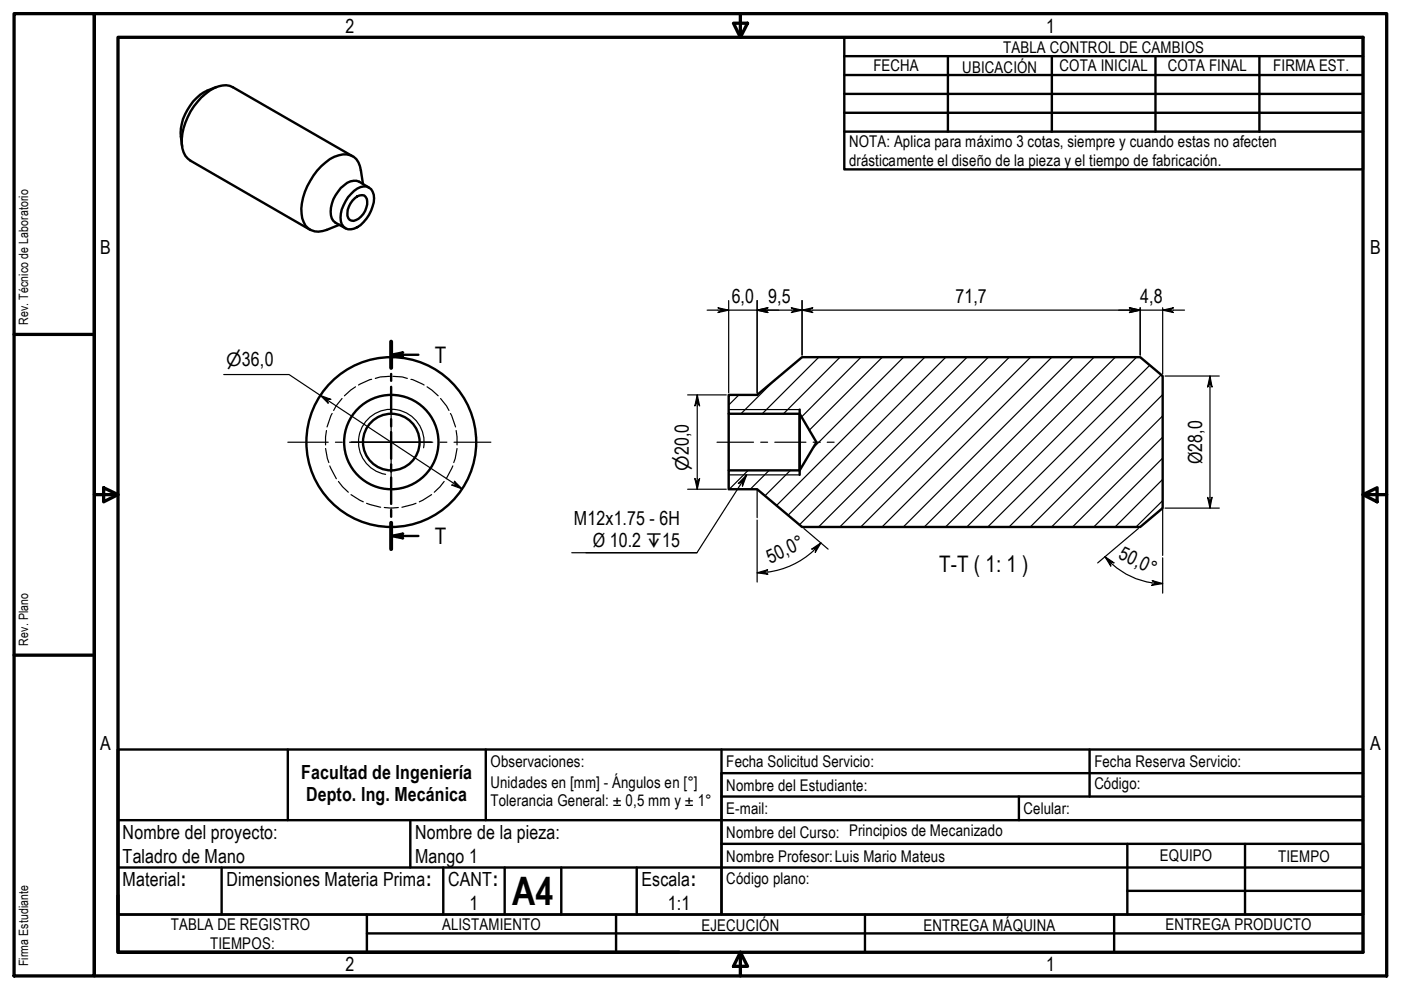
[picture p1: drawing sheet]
<svg xmlns="http://www.w3.org/2000/svg" width="297mm" height="210mm" viewBox="0 0 297 210" stroke-linecap="round" stroke-linejoin="round" font-family="sans-serif">
<!-- layer: Hatch (ISO) -->
<g fill="none" stroke="#000" stroke-width=".25">
<path d="M173.6 75.7l-12 12M178.1 75.7l-12 12M182.6 75.7l-12.7 12.7M187.1 75.7l-15.5 15.5M191.6 75.7l-19.1 19.2M196.1 75.7l-31.5 31.5M200.5 75.7l-33.4 33.6M205 75.7l-35.5 35.6M209.5 75.7l-36 36M214 75.7l-35.9 36M218.5 75.7l-36 36M223 75.7l-36 36"/>
<path d="M227.5 75.7l-36 36M232 75.7l-36 36M236.5 75.7l-36 36M241 75.7l-36 36M243.8 77.4l-34.4 34.3M246.2 79.5l-32.3 32.2M156.7 83.7l-2.2 2.2M158.6 99.7l-4 4M163.1 99.7l-4 4M164.3 80.6l-7.2 7.1M167.6 99.7l-5.4 5.4M246.5 97.1l-14.6 14.6"/>
<path d="M246.5 92.7l-19.1 19M246.5 88.2l-23.6 23.5M246.5 83.7l-28.1 28M246.5 106.1l-5.6 5.6M246.5 101.6l-10.1 10.1"/>
</g>
<!-- layer: Hidden (ISO) -->
<g fill="none" stroke="#000" stroke-width=".25">
<path d="M82.6 79.8l-2 .1-1 .3M83.3 79.8l2 .1 1.1 .3M69 95.1l.4 2.1 .3 .9M69.2 91.3l-.2 1.3v1.7M69.9 98.8l1.4 2.7M70.4 87.7l-1.1 2.8M72.5 84.5l-1.3 1.6-.5 .9M75.4 82l-2.4 1.9M78.8 80.4l-2.8 1.2M87.1 80.4l2.8 1.2M90.6 82l2.3 1.9M93.4 84.5l1.3 1.6 .5 .9"/>
<path d="M95.5 87.7l1.1 2.8M96 98.8l-1.4 2.7M96.7 91.3l.2 1.3v1.7M96.9 95.1l-.4 2.1-.3 .9M71.8 102.1l.8 1.1 1.3 1.2M74.4 104.9l2.6 1.5M77.7 106.7l3 .8M81.5 107.6l1.4 .1 1.6-.1M88.2 106.7l-3 .8M91.5 104.9l-2.6 1.5M94.2 102.1l-.9 1.1-1.2 1.2"/>
</g>
<!-- layer: Visible (ISO) -->
<g fill="none" stroke="#000" stroke-width=".51">
<path d="M45.8 18.5a10.6 10.6 0 0 0-7.2 12.5M74.7 33.1l-25.3-14.6a4.8 4.8 0 0 0-5 .7 13.9 13.9 0 0 0-5.9 11.3 4.4 4.4 0 0 0 1.9 3.6l25.4 14.6M77 39a9.4 9.4 0 0 0-1.4-5.2 3.9 3.9 0 0 0-4.7-.6 13.8 13.8 0 0 0-7 12.1 3.6 3.6 0 0 0 3.6 3.8l1.8-.4 2.6-1M78.2 39.8l-2.1-1.3a2.88 2.88 0 0 0-3.1 .8 6.9 6.9 0 0 0-2.6 7l.7 .9 2.2 1.2M74.7 42.5a2.43 2.43 0 0 1 2.5-1.1 2.63 2.63 0 0 1 .2 3.3 3 3 0 0 1-2.9 2.1 1.35 1.35 0 0 1-.8-1.6 4.6 4.6 0 0 1 1-2.7zM75.1 40.5a2.58 2.58 0 0 1 3.6-.4 4.4 4.4 0 0 1 0 4.6 6.4 6.4 0 0 1-4.3 3.9 2.12 2.12 0 0 1-2.2-2.5 8.3 8.3 0 0 1 2.9-5.6zM154.5 83.7h6l9.6-8h71.6l4.8 4v28l-4.8 4h-71.6l-9.6-8h-6v-4h15l3.6-5.9-3.6-6.1h-15zM154.5 87.7v12M169.5 86.8v13.9"/>
<circle cx="83" cy="93.7" r="6"/>
<circle cx="83" cy="93.7" r="10"/>
<circle cx="83" cy="93.7" r="18"/>
</g>
<!-- layer: Visible Narrow (ISO) -->
<path d="M89.8 94.9a7 7 0 0 0-5.6-8 7 7 0 0 0-8.1 5.6 7 7 0 0 0 5.7 8.1M154.5 86.8h15M154.5 100.7h15" fill="none" stroke="#000" stroke-width=".25"/>
<!-- layer: Section Line (ISO) -->
<g fill="none" stroke="#000" stroke-width=".51">
<path d="M82.9 75.2l2.6-.5-.9 .5 .9 .5zM82.9 72.4v5.6M82.9 79.3v1.4M82.9 75.2h5.8M82.9 82v5.6M82.9 88.9v1.5M82.9 91.6v5.7M82.9 98.5v1.5M82.9 113.6l2.6-.5-.9 .5 .9 .5zM82.9 101.3v5.5M82.9 108.1v1.5M82.9 110.8v5.6"/>
<path d="M82.9 113.6h5.8"/>
</g>
<path d="M82.9 72.4v5.6M82.9 110.8v5.6" fill="none" stroke="#000" stroke-width=".83"/>
<g fill="#000">
<path d="M82.9 75.2l2.6-.5-.9 .5 .9 .5z" fill-rule="evenodd"/>
<path d="M82.9 113.6l2.6-.5-.9 .5 .9 .5z" fill-rule="evenodd"/>
</g>
<!-- layer: Title (ISO) -->
<g fill="none" stroke="#000" stroke-width=".51">
<path d="M179 7.9h110v28h-110zM179 19.9h110M179 15.9h110M179 11.9h110M201 11.9v16M223 11.9v16M245 11.9v16M267 11.9v16M179 23.9h110M179 27.9h110M25 158.9h264v35h-136v-30h136M25 158.9v35h128v-35"/>
<path d="M25 158.9v35M61 158.9v15M103 158.9v15M231 158.9v10M25 173.9h264M87 173.9v10M153 178.9h136v15M153 168.9h136M216 168.9v5M239 178.9v15M264 178.9v15M25 193.9h264v8h-264z"/>
<path d="M25 183.9h264M47 183.9v10M77.8 193.9v8M77.8 197.9h211.2M94 183.9v10M107 183.9v10M119 183.9v10M130.6 193.9v8M135 183.9v10M183.4 193.9v8M236.2 193.9v8M239 188.9h50"/>
</g>
<!-- layer: Border (ISO) -->
<g fill="none" stroke="#000" stroke-width=".7">
<path d="M3 2.9h17v204h-17zM20 2.9h274v204h-274zM25 7.9h264v194h-264zM155.5 4.9h3l-1.5 3zM157 2.9v5M3 70.9h17M20 104.9h5M22 103.4l3 1.5-3 1.5zM289 104.9l3-1.5v3zM289 104.9h5M3 138.9h17M25 189.9v12h119"/>
<path d="M157 201.9l1.5 3h-3zM157 201.9v5"/>
</g>
<!-- layer: Sketch Geometry (ISO) -->
<path d="M160.5 103.7v6.1M246.5 107.7v10.1" fill="none" stroke="#000" stroke-width=".25"/>
<!-- layer: Dimension (ISO) -->
<g fill="none" stroke="#000" stroke-width=".25">
<path d="M47.4 79.4h13.9l36.7 24.3M149.9 65.8h101.2M152.2 65.2l2.3 .6-2.3 .5 .8-.5zM154.5 63.7v19.6M160.5 65.8l2.3-.6-.8 .6 .8 .5zM160.5 63.7v19.6M167.8 65.2l2.3 .6-2.3 .5 .7-.5zM170.1 65.8l2.2-.6-.8 .6 .8 .5zM170.1 63.7v11.6M239.5 65.2l2.2 .6-2.2 .5 .7-.5zM241.7 65.2v10.1M246.5 65.8l2.3-.6-.8 .6 .8 .5z"/>
<path d="M246.5 65.2v14.1M247 79.7h11.5M256.5 79.7l.5 2.4-.5-.8-.5 .8zM256.5 79.7v28M67.9 83.9l2.3 .8h-1l.4 .8zM145.8 83.7h8.2M147.8 83.7l.5 2.4-.5-.8-.5 .8zM147.8 83.7v20M96.3 102l1.7 1.7-2.2-.9h.9zM145.8 103.7h8.2M147.3 101.4l.5 .9 .5-.9-.5 2.3zM160.5 110.3v13.1"/>
<path d="M170.4 112l5.2 4.4M172.1 116.4l2-1.3-1.3 2 .2-.9zM174.1 115.1a17.6 17.6 0 0 1-11.3 6.2M234.3 118l1.9 1.4-.9-.3 .2 1zM234.3 118l1.5 1.7M235.9 119.7a16 16 0 0 0 8.3 3.9M241.4 112l-8.7 7.4M246.5 118.3v7.5M247 107.7h11.5M256 105.4l.5 .9 .5-.9-.5 2.3zM160.5 121.4l2.3-.6-.8 .5 .8 .5zM162.8 121.3l-2.3 .1"/>
<path d="M244.2 123.6l2.3 .1M244.3 123.1l2.2 .6-2.3 .4 .8-.4z"/>
</g>
<g fill="#000">
<path d="M152.2 65.2l2.3 .6-2.3 .5 .8-.5z" fill-rule="evenodd"/>
<path d="M160.5 65.8l2.3-.6-.8 .6 .8 .5z" fill-rule="evenodd"/>
<path d="M160.5 65.8l2.3-.6-.8 .6 .8 .5z" fill-rule="evenodd"/>
<path d="M167.8 65.2l2.3 .6-2.3 .5 .7-.5z" fill-rule="evenodd"/>
<path d="M170.1 65.8l2.2-.6-.8 .6 .8 .5z" fill-rule="evenodd"/>
<path d="M239.5 65.2l2.2 .6-2.2 .5 .7-.5z" fill-rule="evenodd"/>
<path d="M239.5 65.2l2.2 .6-2.2 .5 .7-.5z" fill-rule="evenodd"/>
<path d="M246.5 65.8l2.3-.6-.8 .6 .8 .5z" fill-rule="evenodd"/>
<path d="M67.9 83.9l2.3 .8h-1l.4 .8z" fill-rule="evenodd"/>
<path d="M147.8 83.7l.5 2.4-.5-.8-.5 .8z" fill-rule="evenodd"/>
<path d="M256.5 79.7l.5 2.4-.5-.8-.5 .8z" fill-rule="evenodd"/>
<path d="M96.3 102l1.7 1.7-2.2-.9h.9z" fill-rule="evenodd"/>
<path d="M147.3 101.4l.5 .9 .5-.9-.5 2.3z" fill-rule="evenodd"/>
<path d="M172.1 116.4l2-1.3-1.3 2 .2-.9z" fill-rule="evenodd"/>
<path d="M234.3 118l1.9 1.4-.9-.3 .2 1z" fill-rule="evenodd"/>
<path d="M256 105.4l.5 .9 .5-.9-.5 2.3z" fill-rule="evenodd"/>
<path d="M160.5 121.4l2.3-.6-.8 .5 .8 .5z" fill-rule="evenodd"/>
<path d="M244.3 123.1l2.2 .6-2.3 .4 .8-.4z" fill-rule="evenodd"/>
</g>
<!-- layer: Symbol (ISO) -->
<path d="M121.2 117.2h26.6M158.3 100.7l-.9 2.4v-1l-.9 .4zM158.3 100.7l-10.5 16.5h-23.6" fill="none" stroke="#000" stroke-width=".25"/>
<path d="M158.3 100.7l-.9 2.4v-1l-.9 .4z" fill-rule="evenodd" fill="#000"/>
<!-- layer: Centerline (ISO) -->
<path d="M152 93.8h7.8M161.3 93.8h1.5M164.3 93.8h6.6M172.4 93.8h1.5M175.4 93.8h1.4" fill="none" stroke="#000" stroke-width=".25"/>
<!-- layer: Center Mark (ISO) -->
<path d="M61 93.8h8.6M71.1 93.8h1.5M74.1 93.8h8.8h-8.4M82.9 85.3v17M91.4 93.8h-8.5h8.9M93.3 93.8h1.4M96.3 93.8h7.8" fill="none" stroke="#000" stroke-width=".25"/>
<text font-size="8.3" x="108.6" y="191.9">A4</text>
<g font-size="4.8">
<text x="92.2" y="77">T</text>
<text x="92.2" y="115.4">T</text>
<text x="199.1" y="121.3">T-T ( 1: 1 )</text>
</g>
<g font-size="4.1">
<text x="73.3" y="6.9">2</text>
<text x="221.8" y="6.9">1</text>
<text x="21.2" y="53.9">B</text>
<text x="290.5" y="53.9">B</text>
<text x="155.1" y="64.2">6,0</text>
<text x="162.9" y="64.2">9,5</text>
<text x="202.6" y="64.2">71,7</text>
<text x="241.7" y="64.2">4,8</text>
<text x="254.9" y="98.5" transform="rotate(-90 254.9 98.5)">Ø28,0</text>
<text x="121.7" y="111.2">M12x1.75 - 6H</text>
<text x="125.7" y="116">Ø 10.2 ↧15</text>
<text x="163.3" y="119.5" transform="rotate(-25 163.3 119.5)">50,0°</text>
<text x="236.9" y="118.4" transform="rotate(25 236.9 118.4)">50,0°</text>
<text x="21.2" y="158.9">A</text>
<text x="290.5" y="158.9">A</text>
<text x="63.9" y="165.1">Facultad de Ingeniería</text>
<text x="64.9" y="169.8">Depto. Ing. Mecánica</text>
<text x="26" y="177.9">Nombre del proyecto:</text>
<text x="88" y="177.9">Nombre de la pieza:</text>
<text x="26" y="182.9">Taladro de Mano</text>
<text x="88" y="182.9">Mango 1</text>
<text x="26" y="187.9">Material:</text>
<text x="48" y="187.9">Dimensiones Materia Prima:</text>
<text x="95" y="187.9">CANT:</text>
<text x="136" y="187.9">Escala:</text>
<text x="99.6" y="192.9">1</text>
<text x="141.6" y="192.9">1:1</text>
<text x="73.3" y="205.9">2</text>
<text x="221.8" y="205.9">1</text>
</g>
<g font-size="3.9">
<text x="47.9" y="77.7">⌀36,0</text>
<text x="146" y="99.9" transform="rotate(-90 146 99.9)">⌀20,0</text>
</g>
<g font-size="3.4">
<text x="212.7" y="11.1">TABLA CONTROL DE CAMBIOS</text>
<text x="185.2" y="15.1">FECHA</text>
<text x="204" y="15.5">UBICACIÓN</text>
<text x="224.6" y="15.1">COTA INICIAL</text>
<text x="247.6" y="15.1">COTA FINAL</text>
<text x="269.9" y="15.1">FIRMA EST.</text>
<text x="180" y="31.2">NOTA: Aplica para máximo 3 cotas, siempre y cuando estas no afecten</text>
<text x="180" y="35.2">drásticamente el diseño de la pieza y el tiempo de fabricación.</text>
<text x="104" y="167.1">Unidades en [mm] - Ángulos en [°]</text>
<text x="104" y="162.7">Observaciones:</text>
<text x="154" y="167.6">Nombre del Estudiante:</text>
<text x="154" y="162.7">Fecha Solicitud Servicio:</text>
<text x="232" y="167.3">Código:</text>
<text x="232" y="162.7">Fecha Reserva Servicio:</text>
<text x="104" y="170.8">Tolerancia General: ± 0,5 mm y ± 1°</text>
<text x="154" y="172.6">E-mail:</text>
<text x="217" y="172.6">Celular:</text>
<text x="154" y="177.6">Nombre del Curso: Principios de Mecanizado</text>
<text x="154" y="182.7">Nombre Profesor:Luis Mario Mateus</text>
<text x="245.9" y="182.6">EQUIPO</text>
<text x="271" y="182.7">TIEMPO</text>
<text x="154" y="187.4">Código plano:</text>
<text x="36.2" y="197.2">TABLA DE REGISTRO</text>
<text x="93.7" y="197.1">ALISTAMIENTO</text>
<text x="148.7" y="197.5">EJECUCIÓN</text>
<text x="195.8" y="197.4">ENTREGA MÁQUINA</text>
<text x="247.1" y="197.1">ENTREGA PRODUCTO</text>
<text x="44.6" y="201.1">TIEMPOS:</text>
</g>
<g font-size="2.7">
<text x="6" y="68.9" transform="rotate(-90 6 68.9)">Rev. Técnico de Laboratorio</text>
<text x="6" y="136.9" transform="rotate(-90 6 136.9)">Rev. Plano</text>
<text x="6" y="204.9" transform="rotate(-90 6 204.9)">Firma Estudiante</text>
</g>
</svg>
